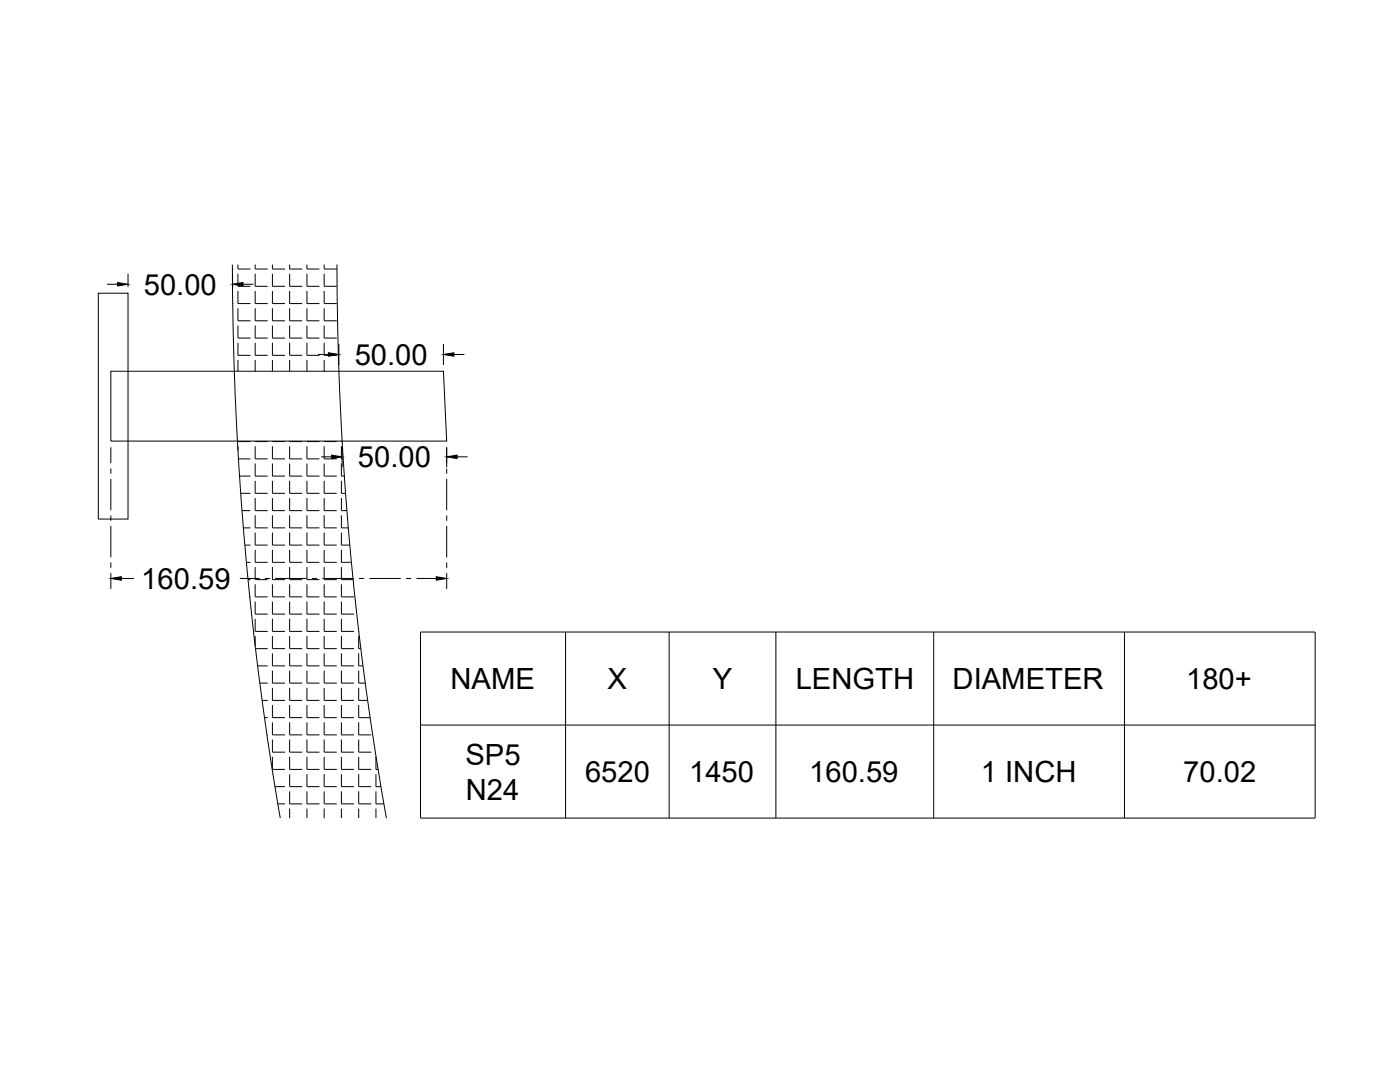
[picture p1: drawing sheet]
<svg xmlns="http://www.w3.org/2000/svg" width="279mm" height="216mm" viewBox="0 0 279 216" stroke-linecap="round" stroke-linejoin="round" font-family="sans-serif">
<!-- layer: 0 -->
<g fill="none" stroke="#000" stroke-width=".2">
<path d="M19.6 58.5h5.9v45.1h-5.9zM21.4 56.7h2.1M25.5 54.6v2.7M46.4 52.8a653 653 0 0 0 9.5 110.4M46.4 53.7h.1M46.4 57.1h.1M46.4 54.6v2.7M47.5 52.8v.9h2.5M47.5 54.6v2.5h2.5M47.5 58.1v2.5h2.5M48.5 56.7h2.1M50.9 52.8v.9h2.5"/>
<path d="M50.9 54.6v2.5h2.5M50.9 58.1v2.5h2.5M54.4 52.8v.9h2.5M54.4 54.6v2.5h2.5M54.4 58.1v2.5h2.5M57.8 52.8v.9h2.5M57.8 54.6v2.5h2.5M57.8 58.1v2.5h2.5M61.3 52.8v.9h2.5M61.3 54.6v2.5h2.5M61.3 58.1v2.5h2.5M64.7 52.8v.9h2.5"/>
<path d="M64.7 54.6v2.5h2.5M64.7 58.1v2.5h2.5M67.2 52.8a633.6 633.6 0 0 0 9.9 110.4M22.1 74.1h66.4l.6 13.9h-67zM46.4 60.6h.1M46.5 64h.1M47.5 61.5v2.5h2.5M47.5 65v2.5h2.5M47.5 68.4v2.5h2.5M47.5 71.8v2.3M50.9 61.5v2.5h2.5M50.9 65v2.5h2.5"/>
<path d="M50.9 68.4v2.5h2.5M50.9 71.8v2.3M54.4 61.5v2.5h2.5M54.4 65v2.5h2.5M54.4 68.4v2.5h2.5M54.4 71.8v2.3M57.8 61.5v2.5h2.5M57.8 65v2.5h2.5M57.8 68.4v2.5h2.5M57.8 71.8v2.3M61.3 61.5v2.5h2.5M61.3 65v2.5h2.5"/>
<path d="M61.3 68.4v2.5h2.5M61.3 71.8v2.3M63.5 70.7h2M64.7 61.5v2.5h2.5M64.7 65v2.5h2.5M64.7 68.4v2.5h2.5M64.7 71.8v2.3M67.6 68.6v4.2M88.5 68.6v4.2M90.6 70.7h2.1M22.1 89.3v3.1M22.1 93.5v1"/>
<path d="M22.1 95.6v6.2M47.5 88l2.5 .1M47.5 89.1v.8M47.6 91.6h2.4M47.8 95h2.2M48 98.4h2M50.9 88l2.5 .1M50.9 89.1v2.5h2.5M50.9 92.5v2.5h2.5M50.9 95.9v2.5h2.5M50.9 99.4v2.5h2.5M54.4 88l2.5 .1"/>
<path d="M54.4 89.1v2.5h2.5M54.4 92.5v2.5h2.5M54.4 95.9v2.5h2.5M54.4 99.4v2.5h2.5M57.8 88l2.5 .1M57.8 89.1v2.5h2.5M57.8 92.5v2.5h2.5M57.8 95.9v2.5h2.5M57.8 99.4v2.5h2.5M61.3 88l2.5 .1M61.3 89.1v2.5h2.5M61.3 92.5v2.5h2.5"/>
<path d="M61.3 95.9v2.5h2.5M61.3 99.4v2.5h2.5M64.1 91.2h2.1M64.7 88l2.5 .1M64.7 89.1v2.5h2.5M64.7 92.5v2.5h2.5M64.7 95.9v2.5h2.5M64.7 99.4v2.5h2.5M68.1 88l.2 .1M68.1 89.1v2.5h.4M68.1 92.5v2.5h.6M68.1 95.9v2.5h.9"/>
<path d="M68.1 99.4v2.5h1.1M68.3 89.3v3.9M89.1 89.3v3.9M89.1 93.5v1M89.1 95.6v6.2M91.2 91.2h2.1M22.1 102.9v1M22.1 104.9v6.3M22.1 112.3v1M22.1 114.3v3.2M24.2 115.4h2.6M47.9 115.4h3.9"/>
<path d="M48.3 101.9h1.7M48.6 105.3h1.4M48.9 108.8h1.1M49.2 112.2h.8M49.5 115.7h.5M49.8 119.1h.2M50.9 102.8v2.5h2.5M50.9 106.3v2.5h2.5M50.9 109.7v2.5h2.5M50.9 113.1v2.6h2.5M50.9 116.6v2.5h2.5M52.9 115.4h1"/>
<path d="M54.4 102.8v2.5h2.5M54.4 106.3v2.5h2.5M54.4 109.7v2.5h2.5M54.4 113.1v2.6h2.5M54.4 116.6v2.5h2.5M54.9 115.4h6.3M57.8 102.8v2.5h2.5M57.8 106.3v2.5h2.5M57.8 109.7v2.5h2.5M57.8 113.1v2.6h2.5M57.8 116.6v2.5h2.5M61.3 102.8v2.5h2.5"/>
<path d="M61.3 106.3v2.5h2.5M61.3 109.7v2.5h2.5M61.3 113.1v2.6h2.5M61.3 116.6v2.5h2.5M62.2 115.4h1.1M64.3 115.4h6.3M64.7 102.8v2.5h2.5M64.7 106.3v2.5h2.5M64.7 109.7v2.5h2.5M64.7 113.1v2.6h2.5M64.7 116.6v2.5h2.5M68.1 102.8v2.5h1.4"/>
<path d="M68.1 106.3v2.5h1.7M68.1 109.7v2.5h2M68.1 113.1v2.6h2.4M68.1 116.6v2.5h2.5M71.6 115.4h1.1M73.7 115.4h6.3M81 115.4h1.1M83.1 115.4h4M89.1 102.9v1M89.1 104.9v6.3M89.1 112.3v1M89.1 114.3v3.2"/>
<path d="M50.9 120v2.5h2.5M50.9 123.5v2.5h2.5M50.9 126.9v2M51 129.4h2.4M51.4 132.9h2M51.8 136.3h1.6M52.3 139.8h1.1M54.4 120v2.5h2.5M54.4 123.5v2.5h2.5M54.4 126.9v2.5h2.5M54.4 130.4v2.5h2.5M54.4 133.8v2.5h2.5"/>
<path d="M54.4 137.2v2.6h2.5M57.8 120v2.5h2.5M57.8 123.5v2.5h2.5M57.8 126.9v2.5h2.5M57.8 130.4v2.5h2.5M57.8 133.8v2.5h2.5M57.8 137.2v2.6h2.5M61.3 120v2.5h2.5M61.3 123.5v2.5h2.5M61.3 126.9v2.5h2.5M61.3 130.4v2.5h2.5M61.3 133.8v2.5h2.5"/>
<path d="M61.3 137.2v2.6h2.5M64.7 120v2.5h2.5M64.7 123.5v2.5h2.5M64.7 126.9v2.5h2.5M64.7 130.4v2.5h2.5M64.7 133.8v2.5h2.5M64.7 137.2v2.6h2.5M68.1 120v2.5h2.5M68.1 123.5v2.5h2.5M68.1 126.9v2.5h2.5M68.1 130.4v2.5h2.5M68.1 133.8v2.5h2.5"/>
<path d="M68.1 137.2v2.6h2.5M71.6 126h.1M71.6 126.9v2.5h.4M71.6 130.4v2.5h.8M71.6 133.8v2.5h1.3M71.6 137.2v2.6h1.8M71.6 125.9v.1M83.9 126.1h178.6v37.1h-178.6zM112.9 126.1v37.1M133.5 126.1v37.1M154.8 126.1v37.1M186.3 126.1v37.1"/>
<path d="M224.4 126.1v37.1M52.8 143.2h.6M53.3 146.6h.1M54.4 140.7v2.5h2.5M54.4 144.1v2.5h2.5M54.4 147.6v2.5h2.5M54.4 151v2.5h2.5M54.9 157h2M57.8 140.7v2.5h2.5M57.8 144.1v2.5h2.5M57.8 147.6v2.5h2.5M57.8 151v2.5h2.5"/>
<path d="M57.8 154.5v2.5h2.5M57.8 157.9v2.5h2.5M61.3 140.7v2.5h2.5M61.3 144.1v2.5h2.5M61.3 147.6v2.5h2.5M61.3 151v2.5h2.5M61.3 154.5v2.5h2.5M61.3 157.9v2.5h2.5M64.7 140.7v2.5h2.5M64.7 144.1v2.5h2.5M64.7 147.6v2.5h2.5M64.7 151v2.5h2.5"/>
<path d="M64.7 154.5v2.5h2.5M64.7 157.9v2.5h2.5M68.1 140.7v2.5h2.5M68.1 144.1v2.5h2.5M68.1 147.6v2.5h2.5M68.1 151v2.5h2.5M68.1 154.5v2.5h2.5M68.1 157.9v2.5h2.5M71.6 140.7v2.5h2.3M71.6 144.1v2.5h2.5M71.6 147.6v2.5h2.5M71.6 151v2.5h2.5"/>
<path d="M71.6 154.5v2.5h2.5M71.6 157.9v2.5h2.5M75 151v2.5h.4M75 154.5v2.5h1M75 157.9v2.5h1.6M83.9 144.7h178.6M55.4 160.4h1.5M57.8 161.3v1.9M61.3 161.3v1.9M64.7 161.3v1.9M68.1 161.3v1.9M71.6 161.3v1.9"/>
<path d="M75 161.3v1.9"/>
</g>
<path d="M23.5 56.4l2 .3-2 .4zM46.4 56.7l2.1-.3v.7zM65.5 70.4l2.1 .3-2.1 .4zM88.5 70.7l2.1-.3v.7zM66.2 90.8l2.1 .4-2.1 .3zM89.1 91.2l2.1-.4v.7zM22.1 115.4l2.1-.3v.7zM87.1 115.1l2 .3-2 .4z" fill="#000" stroke="#000" stroke-width=".2"/>
<g font-size="5.8">
<text x="28.7" y="58.8">50.00</text>
<text x="70.8" y="72.8">50.00</text>
<text x="71.4" y="93.2">50.00</text>
<text x="28.2" y="117.5">160.59</text>
<text x="89.9" y="137.5">NAME</text>
<text x="121.3" y="137.5">X</text>
<text x="142.3" y="137.5">Y</text>
<text x="158.8" y="137.5">LENGTH</text>
<text x="190.1" y="137.5">DIAMETER</text>
<text x="236.7" y="137.5">180+</text>
<text x="92.9" y="152.6">SP5</text>
<text x="93" y="159.6">N24</text>
<text x="116.8" y="156">6520</text>
<text x="137.5" y="156">1450</text>
<text x="161.5" y="156">160.59</text>
<text x="195.7" y="156.1">1 INCH</text>
<text x="236.2" y="156">70.02</text>
</g>
</svg>
